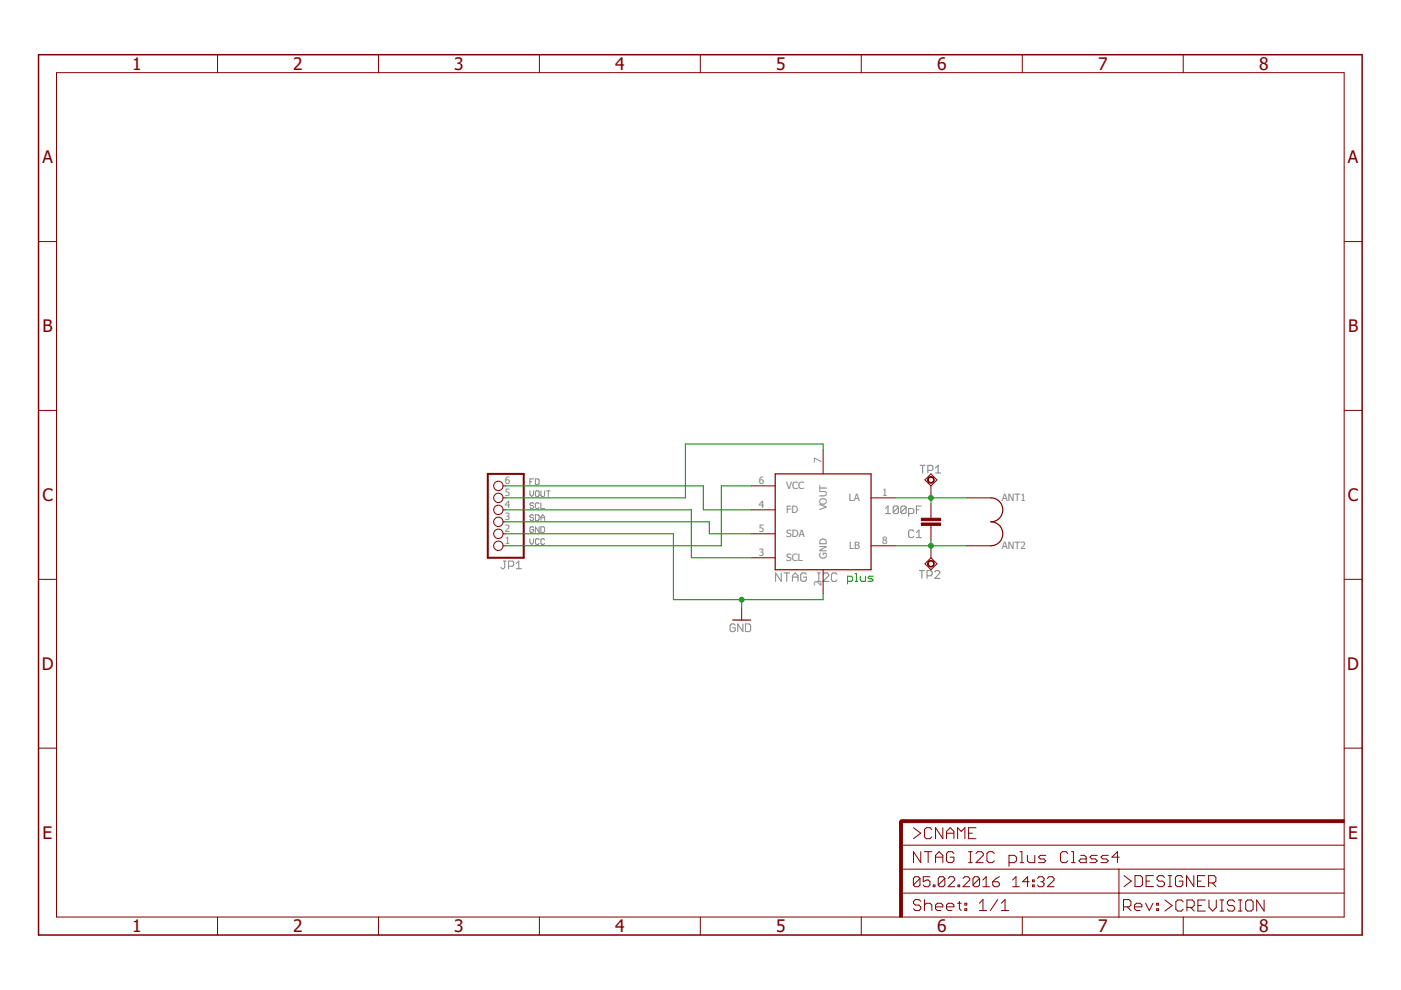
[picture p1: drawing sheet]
<?xml version="1.0" encoding="utf-8"?>
<!DOCTYPE eagle SYSTEM "eagle.dtd">
<!--
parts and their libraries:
SparkFun-Aesthetics: Licensing: Creative Commons ShareAlike 4.0 International - https://creativecommons.org/licenses/by-sa/4.0
-->
<eagle version="7.4.0">
<drawing>
<settings>
<setting alwaysvectorfont="no"/>
<setting verticaltext="up"/>
</settings>
<grid distance="0.1" unitdist="inch" unit="inch" style="lines" multiple="1" display="no" altdistance="0.01" altunitdist="inch" altunit="inch"/>
<schematic xreflabel="%F%N/%S.%C%R" xrefpart="/%S.%C%R">
<libraries>
<library name="pinhead (2)">
<symbols>
<symbol name="PINHD6">
<wire x1="-6.35" y1="-7.62" x2="1.27" y2="-7.62" width="0.4064" layer="94"/>
<wire x1="1.27" y1="-7.62" x2="1.27" y2="10.16" width="0.4064" layer="94"/>
<wire x1="1.27" y1="10.16" x2="-6.35" y2="10.16" width="0.4064" layer="94"/>
<wire x1="-6.35" y1="10.16" x2="-6.35" y2="-7.62" width="0.4064" layer="94"/>
<text x="-6.35" y="10.795" size="1.778" layer="95">&gt;NAME</text>
<text x="-6.35" y="-10.16" size="1.778" layer="96">&gt;VALUE</text>
<pin name="1" x="-2.54" y="7.62" visible="pad" length="short" direction="pas" function="dot"/>
<pin name="2" x="-2.54" y="5.08" visible="pad" length="short" direction="pas" function="dot"/>
<pin name="3" x="-2.54" y="2.54" visible="pad" length="short" direction="pas" function="dot"/>
<pin name="4" x="-2.54" y="0" visible="pad" length="short" direction="pas" function="dot"/>
<pin name="5" x="-2.54" y="-2.54" visible="pad" length="short" direction="pas" function="dot"/>
<pin name="6" x="-2.54" y="-5.08" visible="pad" length="short" direction="pas" function="dot"/>
</symbol>
</symbols>
<devicesets>
<deviceset name="PINHD-1X6" prefix="JP" uservalue="yes">
<gates>
<gate name="A" symbol="PINHD6" x="0" y="-2.54"/>
</gates>
<devices>
<device name="" package="1X06">
<connects>
<connect gate="A" pin="1" pad="1"/>
<connect gate="A" pin="2" pad="2"/>
<connect gate="A" pin="3" pad="3"/>
<connect gate="A" pin="4" pad="4"/>
<connect gate="A" pin="5" pad="5"/>
<connect gate="A" pin="6" pad="6"/>
</connects>
<technologies>
<technology name=""/>
</technologies>
</device>
<device name="/90" package="1X06/90">
<connects>
<connect gate="A" pin="1" pad="1"/>
<connect gate="A" pin="2" pad="2"/>
<connect gate="A" pin="3" pad="3"/>
<connect gate="A" pin="4" pad="4"/>
<connect gate="A" pin="5" pad="5"/>
<connect gate="A" pin="6" pad="6"/>
</connects>
<technologies>
<technology name=""/>
</technologies>
</device>
</devices>
</deviceset>
</devicesets>
</library>
<library name="rcl">
<symbols>
<symbol name="C-EU">
<wire x1="0" y1="0" x2="0" y2="-0.508" width="0.1524" layer="94"/>
<wire x1="0" y1="-2.54" x2="0" y2="-2.032" width="0.1524" layer="94"/>
<text x="1.524" y="0.381" size="1.778" layer="95">&gt;NAME</text>
<text x="1.524" y="-4.699" size="1.778" layer="96">&gt;VALUE</text>
<rectangle x1="-2.032" y1="-2.032" x2="2.032" y2="-1.524" layer="94"/>
<rectangle x1="-2.032" y1="-1.016" x2="2.032" y2="-0.508" layer="94"/>
<pin name="1" x="0" y="2.54" visible="off" length="short" direction="pas" swaplevel="1" rot="R270"/>
<pin name="2" x="0" y="-5.08" visible="off" length="short" direction="pas" swaplevel="1" rot="R90"/>
</symbol>
</symbols>
<devicesets>
<deviceset name="C-EU" prefix="C" uservalue="yes">
<gates>
<gate name="G$1" symbol="C-EU" x="0" y="0"/>
</gates>
<devices>
<device name="C0402" package="C0402">
<connects>
<connect gate="G$1" pin="1" pad="1"/>
<connect gate="G$1" pin="2" pad="2"/>
</connects>
<technologies>
<technology name=""/>
</technologies>
</device>
<device name="C0504" package="C0504">
<connects>
<connect gate="G$1" pin="1" pad="1"/>
<connect gate="G$1" pin="2" pad="2"/>
</connects>
<technologies>
<technology name=""/>
</technologies>
</device>
<device name="C0603" package="C0603">
<connects>
<connect gate="G$1" pin="1" pad="1"/>
<connect gate="G$1" pin="2" pad="2"/>
</connects>
<technologies>
<technology name=""/>
</technologies>
</device>
<device name="C0805" package="C0805">
<connects>
<connect gate="G$1" pin="1" pad="1"/>
<connect gate="G$1" pin="2" pad="2"/>
</connects>
<technologies>
<technology name=""/>
</technologies>
</device>
<device name="C1206" package="C1206">
<connects>
<connect gate="G$1" pin="1" pad="1"/>
<connect gate="G$1" pin="2" pad="2"/>
</connects>
<technologies>
<technology name=""/>
</technologies>
</device>
<device name="C1210" package="C1210">
<connects>
<connect gate="G$1" pin="1" pad="1"/>
<connect gate="G$1" pin="2" pad="2"/>
</connects>
<technologies>
<technology name=""/>
</technologies>
</device>
<device name="C1310" package="C1310">
<connects>
<connect gate="G$1" pin="1" pad="1"/>
<connect gate="G$1" pin="2" pad="2"/>
</connects>
<technologies>
<technology name=""/>
</technologies>
</device>
<device name="C1608" package="C1608">
<connects>
<connect gate="G$1" pin="1" pad="1"/>
<connect gate="G$1" pin="2" pad="2"/>
</connects>
<technologies>
<technology name=""/>
</technologies>
</device>
<device name="C1812" package="C1812">
<connects>
<connect gate="G$1" pin="1" pad="1"/>
<connect gate="G$1" pin="2" pad="2"/>
</connects>
<technologies>
<technology name=""/>
</technologies>
</device>
<device name="C1825" package="C1825">
<connects>
<connect gate="G$1" pin="1" pad="1"/>
<connect gate="G$1" pin="2" pad="2"/>
</connects>
<technologies>
<technology name=""/>
</technologies>
</device>
<device name="C2012" package="C2012">
<connects>
<connect gate="G$1" pin="1" pad="1"/>
<connect gate="G$1" pin="2" pad="2"/>
</connects>
<technologies>
<technology name=""/>
</technologies>
</device>
<device name="C3216" package="C3216">
<connects>
<connect gate="G$1" pin="1" pad="1"/>
<connect gate="G$1" pin="2" pad="2"/>
</connects>
<technologies>
<technology name=""/>
</technologies>
</device>
<device name="C3225" package="C3225">
<connects>
<connect gate="G$1" pin="1" pad="1"/>
<connect gate="G$1" pin="2" pad="2"/>
</connects>
<technologies>
<technology name=""/>
</technologies>
</device>
<device name="C4532" package="C4532">
<connects>
<connect gate="G$1" pin="1" pad="1"/>
<connect gate="G$1" pin="2" pad="2"/>
</connects>
<technologies>
<technology name=""/>
</technologies>
</device>
<device name="C4564" package="C4564">
<connects>
<connect gate="G$1" pin="1" pad="1"/>
<connect gate="G$1" pin="2" pad="2"/>
</connects>
<technologies>
<technology name=""/>
</technologies>
</device>
<device name="025-024X044" package="C025-024X044">
<connects>
<connect gate="G$1" pin="1" pad="1"/>
<connect gate="G$1" pin="2" pad="2"/>
</connects>
<technologies>
<technology name=""/>
</technologies>
</device>
<device name="025-025X050" package="C025-025X050">
<connects>
<connect gate="G$1" pin="1" pad="1"/>
<connect gate="G$1" pin="2" pad="2"/>
</connects>
<technologies>
<technology name=""/>
</technologies>
</device>
<device name="025-030X050" package="C025-030X050">
<connects>
<connect gate="G$1" pin="1" pad="1"/>
<connect gate="G$1" pin="2" pad="2"/>
</connects>
<technologies>
<technology name=""/>
</technologies>
</device>
<device name="025-040X050" package="C025-040X050">
<connects>
<connect gate="G$1" pin="1" pad="1"/>
<connect gate="G$1" pin="2" pad="2"/>
</connects>
<technologies>
<technology name=""/>
</technologies>
</device>
<device name="025-050X050" package="C025-050X050">
<connects>
<connect gate="G$1" pin="1" pad="1"/>
<connect gate="G$1" pin="2" pad="2"/>
</connects>
<technologies>
<technology name=""/>
</technologies>
</device>
<device name="025-060X050" package="C025-060X050">
<connects>
<connect gate="G$1" pin="1" pad="1"/>
<connect gate="G$1" pin="2" pad="2"/>
</connects>
<technologies>
<technology name=""/>
</technologies>
</device>
<device name="C025_050-024X070" package="C025_050-024X070">
<connects>
<connect gate="G$1" pin="1" pad="1"/>
<connect gate="G$1" pin="2" pad="2"/>
</connects>
<technologies>
<technology name=""/>
</technologies>
</device>
<device name="025_050-025X075" package="C025_050-025X075">
<connects>
<connect gate="G$1" pin="1" pad="1"/>
<connect gate="G$1" pin="2" pad="2"/>
</connects>
<technologies>
<technology name=""/>
</technologies>
</device>
<device name="025_050-035X075" package="C025_050-035X075">
<connects>
<connect gate="G$1" pin="1" pad="1"/>
<connect gate="G$1" pin="2" pad="2"/>
</connects>
<technologies>
<technology name=""/>
</technologies>
</device>
<device name="025_050-045X075" package="C025_050-045X075">
<connects>
<connect gate="G$1" pin="1" pad="1"/>
<connect gate="G$1" pin="2" pad="2"/>
</connects>
<technologies>
<technology name=""/>
</technologies>
</device>
<device name="025_050-055X075" package="C025_050-055X075">
<connects>
<connect gate="G$1" pin="1" pad="1"/>
<connect gate="G$1" pin="2" pad="2"/>
</connects>
<technologies>
<technology name=""/>
</technologies>
</device>
<device name="050-024X044" package="C050-024X044">
<connects>
<connect gate="G$1" pin="1" pad="1"/>
<connect gate="G$1" pin="2" pad="2"/>
</connects>
<technologies>
<technology name=""/>
</technologies>
</device>
<device name="050-025X075" package="C050-025X075">
<connects>
<connect gate="G$1" pin="1" pad="1"/>
<connect gate="G$1" pin="2" pad="2"/>
</connects>
<technologies>
<technology name=""/>
</technologies>
</device>
<device name="050-045X075" package="C050-045X075">
<connects>
<connect gate="G$1" pin="1" pad="1"/>
<connect gate="G$1" pin="2" pad="2"/>
</connects>
<technologies>
<technology name=""/>
</technologies>
</device>
<device name="050-030X075" package="C050-030X075">
<connects>
<connect gate="G$1" pin="1" pad="1"/>
<connect gate="G$1" pin="2" pad="2"/>
</connects>
<technologies>
<technology name=""/>
</technologies>
</device>
<device name="050-050X075" package="C050-050X075">
<connects>
<connect gate="G$1" pin="1" pad="1"/>
<connect gate="G$1" pin="2" pad="2"/>
</connects>
<technologies>
<technology name=""/>
</technologies>
</device>
<device name="050-055X075" package="C050-055X075">
<connects>
<connect gate="G$1" pin="1" pad="1"/>
<connect gate="G$1" pin="2" pad="2"/>
</connects>
<technologies>
<technology name=""/>
</technologies>
</device>
<device name="050-075X075" package="C050-075X075">
<connects>
<connect gate="G$1" pin="1" pad="1"/>
<connect gate="G$1" pin="2" pad="2"/>
</connects>
<technologies>
<technology name=""/>
</technologies>
</device>
<device name="050H075X075" package="C050H075X075">
<connects>
<connect gate="G$1" pin="1" pad="1"/>
<connect gate="G$1" pin="2" pad="2"/>
</connects>
<technologies>
<technology name=""/>
</technologies>
</device>
<device name="075-032X103" package="C075-032X103">
<connects>
<connect gate="G$1" pin="1" pad="1"/>
<connect gate="G$1" pin="2" pad="2"/>
</connects>
<technologies>
<technology name=""/>
</technologies>
</device>
<device name="075-042X103" package="C075-042X103">
<connects>
<connect gate="G$1" pin="1" pad="1"/>
<connect gate="G$1" pin="2" pad="2"/>
</connects>
<technologies>
<technology name=""/>
</technologies>
</device>
<device name="075-052X106" package="C075-052X106">
<connects>
<connect gate="G$1" pin="1" pad="1"/>
<connect gate="G$1" pin="2" pad="2"/>
</connects>
<technologies>
<technology name=""/>
</technologies>
</device>
<device name="102-043X133" package="C102-043X133">
<connects>
<connect gate="G$1" pin="1" pad="1"/>
<connect gate="G$1" pin="2" pad="2"/>
</connects>
<technologies>
<technology name=""/>
</technologies>
</device>
<device name="102-054X133" package="C102-054X133">
<connects>
<connect gate="G$1" pin="1" pad="1"/>
<connect gate="G$1" pin="2" pad="2"/>
</connects>
<technologies>
<technology name=""/>
</technologies>
</device>
<device name="102-064X133" package="C102-064X133">
<connects>
<connect gate="G$1" pin="1" pad="1"/>
<connect gate="G$1" pin="2" pad="2"/>
</connects>
<technologies>
<technology name=""/>
</technologies>
</device>
<device name="102_152-062X184" package="C102_152-062X184">
<connects>
<connect gate="G$1" pin="1" pad="1"/>
<connect gate="G$1" pin="2" pad="2"/>
</connects>
<technologies>
<technology name=""/>
</technologies>
</device>
<device name="150-054X183" package="C150-054X183">
<connects>
<connect gate="G$1" pin="1" pad="1"/>
<connect gate="G$1" pin="2" pad="2"/>
</connects>
<technologies>
<technology name=""/>
</technologies>
</device>
<device name="150-064X183" package="C150-064X183">
<connects>
<connect gate="G$1" pin="1" pad="1"/>
<connect gate="G$1" pin="2" pad="2"/>
</connects>
<technologies>
<technology name=""/>
</technologies>
</device>
<device name="150-072X183" package="C150-072X183">
<connects>
<connect gate="G$1" pin="1" pad="1"/>
<connect gate="G$1" pin="2" pad="2"/>
</connects>
<technologies>
<technology name=""/>
</technologies>
</device>
<device name="150-084X183" package="C150-084X183">
<connects>
<connect gate="G$1" pin="1" pad="1"/>
<connect gate="G$1" pin="2" pad="2"/>
</connects>
<technologies>
<technology name=""/>
</technologies>
</device>
<device name="150-091X182" package="C150-091X182">
<connects>
<connect gate="G$1" pin="1" pad="1"/>
<connect gate="G$1" pin="2" pad="2"/>
</connects>
<technologies>
<technology name=""/>
</technologies>
</device>
<device name="225-062X268" package="C225-062X268">
<connects>
<connect gate="G$1" pin="1" pad="1"/>
<connect gate="G$1" pin="2" pad="2"/>
</connects>
<technologies>
<technology name=""/>
</technologies>
</device>
<device name="225-074X268" package="C225-074X268">
<connects>
<connect gate="G$1" pin="1" pad="1"/>
<connect gate="G$1" pin="2" pad="2"/>
</connects>
<technologies>
<technology name=""/>
</technologies>
</device>
<device name="225-087X268" package="C225-087X268">
<connects>
<connect gate="G$1" pin="1" pad="1"/>
<connect gate="G$1" pin="2" pad="2"/>
</connects>
<technologies>
<technology name=""/>
</technologies>
</device>
<device name="225-108X268" package="C225-108X268">
<connects>
<connect gate="G$1" pin="1" pad="1"/>
<connect gate="G$1" pin="2" pad="2"/>
</connects>
<technologies>
<technology name=""/>
</technologies>
</device>
<device name="225-113X268" package="C225-113X268">
<connects>
<connect gate="G$1" pin="1" pad="1"/>
<connect gate="G$1" pin="2" pad="2"/>
</connects>
<technologies>
<technology name=""/>
</technologies>
</device>
<device name="275-093X316" package="C275-093X316">
<connects>
<connect gate="G$1" pin="1" pad="1"/>
<connect gate="G$1" pin="2" pad="2"/>
</connects>
<technologies>
<technology name=""/>
</technologies>
</device>
<device name="275-113X316" package="C275-113X316">
<connects>
<connect gate="G$1" pin="1" pad="1"/>
<connect gate="G$1" pin="2" pad="2"/>
</connects>
<technologies>
<technology name=""/>
</technologies>
</device>
<device name="275-134X316" package="C275-134X316">
<connects>
<connect gate="G$1" pin="1" pad="1"/>
<connect gate="G$1" pin="2" pad="2"/>
</connects>
<technologies>
<technology name=""/>
</technologies>
</device>
<device name="275-205X316" package="C275-205X316">
<connects>
<connect gate="G$1" pin="1" pad="1"/>
<connect gate="G$1" pin="2" pad="2"/>
</connects>
<technologies>
<technology name=""/>
</technologies>
</device>
<device name="325-137X374" package="C325-137X374">
<connects>
<connect gate="G$1" pin="1" pad="1"/>
<connect gate="G$1" pin="2" pad="2"/>
</connects>
<technologies>
<technology name=""/>
</technologies>
</device>
<device name="325-162X374" package="C325-162X374">
<connects>
<connect gate="G$1" pin="1" pad="1"/>
<connect gate="G$1" pin="2" pad="2"/>
</connects>
<technologies>
<technology name=""/>
</technologies>
</device>
<device name="325-182X374" package="C325-182X374">
<connects>
<connect gate="G$1" pin="1" pad="1"/>
<connect gate="G$1" pin="2" pad="2"/>
</connects>
<technologies>
<technology name=""/>
</technologies>
</device>
<device name="375-192X418" package="C375-192X418">
<connects>
<connect gate="G$1" pin="1" pad="1"/>
<connect gate="G$1" pin="2" pad="2"/>
</connects>
<technologies>
<technology name=""/>
</technologies>
</device>
<device name="375-203X418" package="C375-203X418">
<connects>
<connect gate="G$1" pin="1" pad="1"/>
<connect gate="G$1" pin="2" pad="2"/>
</connects>
<technologies>
<technology name=""/>
</technologies>
</device>
<device name="050-035X075" package="C050-035X075">
<connects>
<connect gate="G$1" pin="1" pad="1"/>
<connect gate="G$1" pin="2" pad="2"/>
</connects>
<technologies>
<technology name=""/>
</technologies>
</device>
<device name="375-155X418" package="C375-155X418">
<connects>
<connect gate="G$1" pin="1" pad="1"/>
<connect gate="G$1" pin="2" pad="2"/>
</connects>
<technologies>
<technology name=""/>
</technologies>
</device>
<device name="075-063X106" package="C075-063X106">
<connects>
<connect gate="G$1" pin="1" pad="1"/>
<connect gate="G$1" pin="2" pad="2"/>
</connects>
<technologies>
<technology name=""/>
</technologies>
</device>
<device name="275-154X316" package="C275-154X316">
<connects>
<connect gate="G$1" pin="1" pad="1"/>
<connect gate="G$1" pin="2" pad="2"/>
</connects>
<technologies>
<technology name=""/>
</technologies>
</device>
<device name="275-173X316" package="C275-173X316">
<connects>
<connect gate="G$1" pin="1" pad="1"/>
<connect gate="G$1" pin="2" pad="2"/>
</connects>
<technologies>
<technology name=""/>
</technologies>
</device>
<device name="C0402K" package="C0402K">
<connects>
<connect gate="G$1" pin="1" pad="1"/>
<connect gate="G$1" pin="2" pad="2"/>
</connects>
<technologies>
<technology name=""/>
</technologies>
</device>
<device name="C0603K" package="C0603K">
<connects>
<connect gate="G$1" pin="1" pad="1"/>
<connect gate="G$1" pin="2" pad="2"/>
</connects>
<technologies>
<technology name=""/>
</technologies>
</device>
<device name="C0805K" package="C0805K">
<connects>
<connect gate="G$1" pin="1" pad="1"/>
<connect gate="G$1" pin="2" pad="2"/>
</connects>
<technologies>
<technology name=""/>
</technologies>
</device>
<device name="C1206K" package="C1206K">
<connects>
<connect gate="G$1" pin="1" pad="1"/>
<connect gate="G$1" pin="2" pad="2"/>
</connects>
<technologies>
<technology name=""/>
</technologies>
</device>
<device name="C1210K" package="C1210K">
<connects>
<connect gate="G$1" pin="1" pad="1"/>
<connect gate="G$1" pin="2" pad="2"/>
</connects>
<technologies>
<technology name=""/>
</technologies>
</device>
<device name="C1812K" package="C1812K">
<connects>
<connect gate="G$1" pin="1" pad="1"/>
<connect gate="G$1" pin="2" pad="2"/>
</connects>
<technologies>
<technology name=""/>
</technologies>
</device>
<device name="C1825K" package="C1825K">
<connects>
<connect gate="G$1" pin="1" pad="1"/>
<connect gate="G$1" pin="2" pad="2"/>
</connects>
<technologies>
<technology name=""/>
</technologies>
</device>
<device name="C2220K" package="C2220K">
<connects>
<connect gate="G$1" pin="1" pad="1"/>
<connect gate="G$1" pin="2" pad="2"/>
</connects>
<technologies>
<technology name=""/>
</technologies>
</device>
<device name="C2225K" package="C2225K">
<connects>
<connect gate="G$1" pin="1" pad="1"/>
<connect gate="G$1" pin="2" pad="2"/>
</connects>
<technologies>
<technology name=""/>
</technologies>
</device>
<device name="HPC0201" package="HPC0201">
<connects>
<connect gate="G$1" pin="1" pad="1"/>
<connect gate="G$1" pin="2" pad="2"/>
</connects>
<technologies>
<technology name=""/>
</technologies>
</device>
<device name="C0201" package="C0201">
<connects>
<connect gate="G$1" pin="1" pad="1"/>
<connect gate="G$1" pin="2" pad="2"/>
</connects>
<technologies>
<technology name=""/>
</technologies>
</device>
<device name="C1808" package="C1808">
<connects>
<connect gate="G$1" pin="1" pad="1"/>
<connect gate="G$1" pin="2" pad="2"/>
</connects>
<technologies>
<technology name=""/>
</technologies>
</device>
<device name="C3640" package="C3640">
<connects>
<connect gate="G$1" pin="1" pad="1"/>
<connect gate="G$1" pin="2" pad="2"/>
</connects>
<technologies>
<technology name=""/>
</technologies>
</device>
<device name="01005" package="C01005">
<connects>
<connect gate="G$1" pin="1" pad="1"/>
<connect gate="G$1" pin="2" pad="2"/>
</connects>
<technologies>
<technology name=""/>
</technologies>
</device>
</devices>
</deviceset>
</devicesets>
</library>
<library name="supply1">
<symbols>
<symbol name="GND">
<wire x1="-1.905" y1="0" x2="1.905" y2="0" width="0.254" layer="94"/>
<text x="-2.54" y="-2.54" size="1.778" layer="96">&gt;VALUE</text>
<pin name="GND" x="0" y="2.54" visible="off" length="short" direction="sup" rot="R270"/>
</symbol>
</symbols>
<devicesets>
<deviceset name="GND" prefix="GND">
<gates>
<gate name="1" symbol="GND" x="0" y="0"/>
</gates>
<devices>
<device name="">
<technologies>
<technology name=""/>
</technologies>
</device>
</devices>
</deviceset>
</devicesets>
</library>
<library name="NTAG_I2C">
<symbols>
<symbol name="NTAG_I2C">
<wire x1="-12.7" y1="10.16" x2="-12.7" y2="-10.16" width="0.254" layer="94"/>
<wire x1="-12.7" y1="-10.16" x2="7.62" y2="-10.16" width="0.254" layer="94"/>
<wire x1="7.62" y1="-10.16" x2="7.62" y2="10.16" width="0.254" layer="94"/>
<wire x1="7.62" y1="10.16" x2="-12.7" y2="10.16" width="0.254" layer="94"/>
<pin name="FD" x="-17.78" y="2.54" length="middle"/>
<pin name="LA" x="12.7" y="5.08" length="middle" rot="R180"/>
<pin name="LB" x="12.7" y="-5.08" length="middle" rot="R180"/>
<pin name="SCL" x="-17.78" y="-7.62" length="middle"/>
<pin name="SDA" x="-17.78" y="-2.54" length="middle"/>
<pin name="VCC" x="-17.78" y="7.62" length="middle"/>
<pin name="VOUT" x="-2.54" y="15.24" length="middle" rot="R270"/>
<pin name="GND" x="-2.54" y="-15.24" length="middle" rot="R90"/>
<text x="-12.7" y="-12.7" size="1.9304" layer="95">NTAG I2C</text>
</symbol>
</symbols>
<devicesets>
<deviceset name="NTAG_I2C" uservalue="yes">
<gates>
<gate name="G$1" symbol="NTAG_I2C" x="2.54" y="0"/>
</gates>
<devices>
<device name="XQFN8" package="SOT902-3">
<connects>
<connect gate="G$1" pin="FD" pad="4"/>
<connect gate="G$1" pin="GND" pad="2"/>
<connect gate="G$1" pin="LA" pad="1"/>
<connect gate="G$1" pin="LB" pad="8"/>
<connect gate="G$1" pin="SCL" pad="3"/>
<connect gate="G$1" pin="SDA" pad="5"/>
<connect gate="G$1" pin="VCC" pad="6"/>
<connect gate="G$1" pin="VOUT" pad="7"/>
</connects>
<technologies>
<technology name=""/>
</technologies>
</device>
<device name="TSSOP8" package="SOT505-1">
<connects>
<connect gate="G$1" pin="FD" pad="4"/>
<connect gate="G$1" pin="GND" pad="2"/>
<connect gate="G$1" pin="LA" pad="1"/>
<connect gate="G$1" pin="LB" pad="8"/>
<connect gate="G$1" pin="SCL" pad="3"/>
<connect gate="G$1" pin="SDA" pad="5"/>
<connect gate="G$1" pin="VCC" pad="6"/>
<connect gate="G$1" pin="VOUT" pad="7"/>
</connects>
<technologies>
<technology name=""/>
</technologies>
</device>
</devices>
</deviceset>
</devicesets>
</library>
<library name="NTAG_Antennas">
<symbols>
<symbol name="L_ENERGY-HARV.">
<wire x1="0" y1="5.08" x2="0" y2="0" width="0.254" layer="94" curve="-180"/>
<wire x1="0" y1="0" x2="0" y2="-5.08" width="0.254" layer="94" curve="-180"/>
<pin name="ANT1" x="-5.08" y="5.08" visible="pin" length="middle"/>
<pin name="ANT2" x="-5.08" y="-5.08" visible="pin" length="middle"/>
</symbol>
</symbols>
<devicesets>
<deviceset name="ENERGY-HARVESTING_3-TURNS">
<gates>
<gate name="G$1" symbol="L_ENERGY-HARV." x="0" y="0"/>
</gates>
<devices>
<device name="54X27_3TURN_THICK" package="54X27_3TURNS">
<connects>
<connect gate="G$1" pin="ANT1" pad="ANT1"/>
<connect gate="G$1" pin="ANT2" pad="ANT2"/>
</connects>
<technologies>
<technology name=""/>
</technologies>
</device>
<device name="54X27_3TURN_THIN" package="54X27_3TURNS_THIN">
<connects>
<connect gate="G$1" pin="ANT1" pad="ANT1"/>
<connect gate="G$1" pin="ANT2" pad="ANT2"/>
</connects>
<technologies>
<technology name=""/>
</technologies>
</device>
</devices>
</deviceset>
</devicesets>
</library>
<library name="testpad">
<symbols>
<symbol name="PPAD">
<wire x1="0" y1="-2.54" x2="1.27" y2="-1.27" width="0.1524" layer="94"/>
<wire x1="1.27" y1="-1.27" x2="0" y2="0" width="0.1524" layer="94"/>
<wire x1="0" y1="0" x2="-1.27" y2="-1.27" width="0.1524" layer="94"/>
<wire x1="-1.27" y1="-1.27" x2="0" y2="-2.54" width="0.1524" layer="94"/>
<circle x="0" y="-1.27" radius="0.635" width="0.1524" layer="94"/>
<text x="-2.54" y="-4.445" size="1.778" layer="95">&gt;NAME</text>
<text x="2.54" y="-1.27" size="1.778" layer="97">&gt;TP_SIGNAL_NAME</text>
<pin name="TP" x="0" y="2.54" visible="off" length="short" direction="in" rot="R270"/>
</symbol>
</symbols>
<devicesets>
<deviceset name="TPSQ" prefix="TP">
<gates>
<gate name="G$1" symbol="PPAD" x="0" y="0"/>
</gates>
<devices>
<device name="B1,27" package="B1,27">
<connects>
<connect gate="G$1" pin="TP" pad="TP"/>
</connects>
<technologies>
<technology name="">
<attribute name="TP_SIGNAL_NAME" value="" constant="no"/>
</technology>
</technologies>
</device>
<device name="B2,54" package="B2,54">
<connects>
<connect gate="G$1" pin="TP" pad="TP"/>
</connects>
<technologies>
<technology name="">
<attribute name="TP_SIGNAL_NAME" value="" constant="no"/>
</technology>
</technologies>
</device>
<device name="PAD1-13" package="P1-13">
<connects>
<connect gate="G$1" pin="TP" pad="TP"/>
</connects>
<technologies>
<technology name="">
<attribute name="TP_SIGNAL_NAME" value="" constant="no"/>
</technology>
</technologies>
</device>
<device name="PAD1-13Y" package="P1-13Y">
<connects>
<connect gate="G$1" pin="TP" pad="TP"/>
</connects>
<technologies>
<technology name="">
<attribute name="TP_SIGNAL_NAME" value="" constant="no"/>
</technology>
</technologies>
</device>
<device name="PAD1-17" package="P1-17">
<connects>
<connect gate="G$1" pin="TP" pad="TP"/>
</connects>
<technologies>
<technology name="">
<attribute name="TP_SIGNAL_NAME" value="" constant="no"/>
</technology>
</technologies>
</device>
<device name="PAD1-17Y" package="P1-17Y">
<connects>
<connect gate="G$1" pin="TP" pad="TP"/>
</connects>
<technologies>
<technology name="">
<attribute name="TP_SIGNAL_NAME" value="" constant="no"/>
</technology>
</technologies>
</device>
<device name="PAD1-20" package="P1-20">
<connects>
<connect gate="G$1" pin="TP" pad="TP"/>
</connects>
<technologies>
<technology name="">
<attribute name="TP_SIGNAL_NAME" value="" constant="no"/>
</technology>
</technologies>
</device>
<device name="PAD1-20Y" package="P1-20Y">
<connects>
<connect gate="G$1" pin="TP" pad="TP"/>
</connects>
<technologies>
<technology name="">
<attribute name="TP_SIGNAL_NAME" value="" constant="no"/>
</technology>
</technologies>
</device>
<device name="TP06R" package="TP06R">
<connects>
<connect gate="G$1" pin="TP" pad="TP"/>
</connects>
<technologies>
<technology name="">
<attribute name="TP_SIGNAL_NAME" value="" constant="no"/>
</technology>
</technologies>
</device>
<device name="TP06SQ" package="TP06SQ">
<connects>
<connect gate="G$1" pin="TP" pad="TP"/>
</connects>
<technologies>
<technology name="">
<attribute name="TP_SIGNAL_NAME" value="" constant="no"/>
</technology>
</technologies>
</device>
<device name="TP07R" package="TP07R">
<connects>
<connect gate="G$1" pin="TP" pad="TP"/>
</connects>
<technologies>
<technology name="">
<attribute name="TP_SIGNAL_NAME" value="" constant="no"/>
</technology>
</technologies>
</device>
<device name="TP07SQ" package="TP07SQ">
<connects>
<connect gate="G$1" pin="TP" pad="TP"/>
</connects>
<technologies>
<technology name="">
<attribute name="TP_SIGNAL_NAME" value="" constant="no"/>
</technology>
</technologies>
</device>
<device name="TP08R" package="TP08R">
<connects>
<connect gate="G$1" pin="TP" pad="TP"/>
</connects>
<technologies>
<technology name="">
<attribute name="TP_SIGNAL_NAME" value="" constant="no"/>
</technology>
</technologies>
</device>
<device name="TP08SQ" package="TP08SQ">
<connects>
<connect gate="G$1" pin="TP" pad="TP"/>
</connects>
<technologies>
<technology name="">
<attribute name="TP_SIGNAL_NAME" value="" constant="no"/>
</technology>
</technologies>
</device>
<device name="TP09R" package="TP09R">
<connects>
<connect gate="G$1" pin="TP" pad="TP"/>
</connects>
<technologies>
<technology name="">
<attribute name="TP_SIGNAL_NAME" value="" constant="no"/>
</technology>
</technologies>
</device>
<device name="TP09SQ" package="TP09SQ">
<connects>
<connect gate="G$1" pin="TP" pad="TP"/>
</connects>
<technologies>
<technology name="">
<attribute name="TP_SIGNAL_NAME" value="" constant="no"/>
</technology>
</technologies>
</device>
<device name="TP10R" package="TP10R">
<connects>
<connect gate="G$1" pin="TP" pad="TP"/>
</connects>
<technologies>
<technology name="">
<attribute name="TP_SIGNAL_NAME" value="" constant="no"/>
</technology>
</technologies>
</device>
<device name="TP10SQ" package="TP10SQ">
<connects>
<connect gate="G$1" pin="TP" pad="TP"/>
</connects>
<technologies>
<technology name="">
<attribute name="TP_SIGNAL_NAME" value="" constant="no"/>
</technology>
</technologies>
</device>
<device name="TP11R" package="TP11R">
<connects>
<connect gate="G$1" pin="TP" pad="TP"/>
</connects>
<technologies>
<technology name="">
<attribute name="TP_SIGNAL_NAME" value="" constant="no"/>
</technology>
</technologies>
</device>
<device name="TP11SQ" package="TP11SQ">
<connects>
<connect gate="G$1" pin="TP" pad="TP"/>
</connects>
<technologies>
<technology name="">
<attribute name="TP_SIGNAL_NAME" value="" constant="no"/>
</technology>
</technologies>
</device>
<device name="TP12SQ" package="TP12SQ">
<connects>
<connect gate="G$1" pin="TP" pad="TP"/>
</connects>
<technologies>
<technology name="">
<attribute name="TP_SIGNAL_NAME" value="" constant="no"/>
</technology>
</technologies>
</device>
<device name="TP12R" package="TP12R">
<connects>
<connect gate="G$1" pin="TP" pad="TP"/>
</connects>
<technologies>
<technology name="">
<attribute name="TP_SIGNAL_NAME" value="" constant="no"/>
</technology>
</technologies>
</device>
<device name="TP13R" package="TP13R">
<connects>
<connect gate="G$1" pin="TP" pad="TP"/>
</connects>
<technologies>
<technology name="">
<attribute name="TP_SIGNAL_NAME" value="" constant="no"/>
</technology>
</technologies>
</device>
<device name="TP14R" package="TP14R">
<connects>
<connect gate="G$1" pin="TP" pad="TP"/>
</connects>
<technologies>
<technology name="">
<attribute name="TP_SIGNAL_NAME" value="" constant="no"/>
</technology>
</technologies>
</device>
<device name="TP15R" package="TP15R">
<connects>
<connect gate="G$1" pin="TP" pad="TP"/>
</connects>
<technologies>
<technology name="">
<attribute name="TP_SIGNAL_NAME" value="" constant="no"/>
</technology>
</technologies>
</device>
<device name="TP16R" package="TP16R">
<connects>
<connect gate="G$1" pin="TP" pad="TP"/>
</connects>
<technologies>
<technology name="">
<attribute name="TP_SIGNAL_NAME" value="" constant="no"/>
</technology>
</technologies>
</device>
<device name="TP17R" package="TP17R">
<connects>
<connect gate="G$1" pin="TP" pad="TP"/>
</connects>
<technologies>
<technology name="">
<attribute name="TP_SIGNAL_NAME" value="" constant="no"/>
</technology>
</technologies>
</device>
<device name="TP18R" package="TP18R">
<connects>
<connect gate="G$1" pin="TP" pad="TP"/>
</connects>
<technologies>
<technology name="">
<attribute name="TP_SIGNAL_NAME" value="" constant="no"/>
</technology>
</technologies>
</device>
<device name="TP19R" package="TP19R">
<connects>
<connect gate="G$1" pin="TP" pad="TP"/>
</connects>
<technologies>
<technology name="">
<attribute name="TP_SIGNAL_NAME" value="" constant="no"/>
</technology>
</technologies>
</device>
<device name="TP20R" package="TP20R">
<connects>
<connect gate="G$1" pin="TP" pad="TP"/>
</connects>
<technologies>
<technology name="">
<attribute name="TP_SIGNAL_NAME" value="" constant="no"/>
</technology>
</technologies>
</device>
<device name="TP13SQ" package="TP13SQ">
<connects>
<connect gate="G$1" pin="TP" pad="TP"/>
</connects>
<technologies>
<technology name="">
<attribute name="TP_SIGNAL_NAME" value="" constant="no"/>
</technology>
</technologies>
</device>
<device name="TP14SQ" package="TP14SQ">
<connects>
<connect gate="G$1" pin="TP" pad="TP"/>
</connects>
<technologies>
<technology name="">
<attribute name="TP_SIGNAL_NAME" value="" constant="no"/>
</technology>
</technologies>
</device>
<device name="TP15SQ" package="TP15SQ">
<connects>
<connect gate="G$1" pin="TP" pad="TP"/>
</connects>
<technologies>
<technology name="">
<attribute name="TP_SIGNAL_NAME" value="" constant="no"/>
</technology>
</technologies>
</device>
<device name="TP16SQ" package="TP16SQ">
<connects>
<connect gate="G$1" pin="TP" pad="TP"/>
</connects>
<technologies>
<technology name="">
<attribute name="TP_SIGNAL_NAME" value="" constant="no"/>
</technology>
</technologies>
</device>
<device name="TP17SQ" package="TP17SQ">
<connects>
<connect gate="G$1" pin="TP" pad="TP"/>
</connects>
<technologies>
<technology name="">
<attribute name="TP_SIGNAL_NAME" value="" constant="no"/>
</technology>
</technologies>
</device>
<device name="TP18SQ" package="TP18SQ">
<connects>
<connect gate="G$1" pin="TP" pad="TP"/>
</connects>
<technologies>
<technology name="">
<attribute name="TP_SIGNAL_NAME" value="" constant="no"/>
</technology>
</technologies>
</device>
<device name="TP19SQ" package="TP19SQ">
<connects>
<connect gate="G$1" pin="TP" pad="TP"/>
</connects>
<technologies>
<technology name="">
<attribute name="TP_SIGNAL_NAME" value="" constant="no"/>
</technology>
</technologies>
</device>
<device name="TP20SQ" package="TP20SQ">
<connects>
<connect gate="G$1" pin="TP" pad="TP"/>
</connects>
<technologies>
<technology name="">
<attribute name="TP_SIGNAL_NAME" value="" constant="no"/>
</technology>
</technologies>
</device>
</devices>
</deviceset>
</devicesets>
</library>
<library name="SparkFun-Aesthetics">
<symbols>
<symbol name="FR-A4L">
<rectangle x1="178.7652" y1="0" x2="179.3748" y2="20.32" layer="94"/>
<rectangle x1="225.7552" y1="-26.67" x2="226.3648" y2="67.31" layer="94" rot="R90"/>
<wire x1="225.29" y1="-0.1" x2="225.29" y2="5.08" width="0.1016" layer="94"/>
<wire x1="225.29" y1="5.08" x2="273.05" y2="5.08" width="0.1016" layer="94"/>
<wire x1="225.29" y1="5.08" x2="179.07" y2="5.08" width="0.1016" layer="94"/>
<wire x1="179.07" y1="10.16" x2="225.29" y2="10.16" width="0.1016" layer="94"/>
<wire x1="225.29" y1="10.16" x2="273.05" y2="10.16" width="0.1016" layer="94"/>
<wire x1="179.07" y1="15.24" x2="273.05" y2="15.24" width="0.1016" layer="94"/>
<wire x1="225.29" y1="5.08" x2="225.29" y2="10.16" width="0.1016" layer="94"/>
<wire x1="179.07" y1="19.05" x2="179.07" y2="20.32" width="0.6096" layer="94"/>
<wire x1="179.07" y1="20.32" x2="180.34" y2="20.32" width="0.6096" layer="94"/>
<text x="181.61" y="11.43" size="2.54" layer="94" font="vector">&gt;DRAWING_NAME</text>
<text x="181.61" y="6.35" size="2.286" layer="94" font="vector">&gt;LAST_DATE_TIME</text>
<text x="195.58" y="1.27" size="2.54" layer="94" font="vector">&gt;SHEET</text>
<text x="181.61" y="1.27" size="2.54" layer="94" font="vector">Sheet:</text>
<text x="181.61" y="16.51" size="2.54" layer="94" font="vector">&gt;CNAME</text>
<text x="226.16" y="1.27" size="2.54" layer="94" font="vector">Rev:</text>
<text x="226.26" y="6.35" size="2.54" layer="94" font="vector">&gt;DESIGNER</text>
<text x="234.92" y="1.17" size="2.54" layer="94" font="vector">&gt;CREVISION</text>
<frame x1="-3.81" y1="-3.81" x2="276.86" y2="182.88" columns="8" rows="5" layer="94"/>
</symbol>
</symbols>
<devicesets>
<deviceset name="FRAME-A4L" prefix="FRAME">
<gates>
<gate name="G$1" symbol="FR-A4L" x="0" y="0"/>
</gates>
<devices>
<device name="">
<technologies>
<technology name=""/>
</technologies>
</device>
</devices>
</deviceset>
</devicesets>
</library>
</libraries>
<attributes>
</attributes>
<variantdefs>
</variantdefs>
<classes>
<class number="0" name="default" width="0" drill="0">
</class>
</classes>
<parts>
<part name="JP1" library="pinhead (2)" deviceset="PINHD-1X6" device="/90"/>
<part name="C1" library="rcl" deviceset="C-EU" device="C0402K" value="100pF"/>
<part name="GND1" library="supply1" deviceset="GND" device=""/>
<part name="U$3" library="NTAG_I2C" deviceset="NTAG_I2C" device="XQFN8"/>
<part name="U$1" library="NTAG_Antennas" deviceset="ENERGY-HARVESTING_3-TURNS" device="54X27_3TURN_THIN" value="ENERGY-HARVESTING_3-TURNS54X27_3TURN_THIN"/>
<part name="TP1" library="testpad" deviceset="TPSQ" device="PAD1-13" value="TPSQPAD1-13"/>
<part name="TP2" library="testpad" deviceset="TPSQ" device="PAD1-13" value="TPSQPAD1-13"/>
<part name="FRAME1" library="SparkFun-Aesthetics" deviceset="FRAME-A4L" device=""/>
</parts>
<sheets>
<sheet>
<plain>
<text x="-62.23" y="7.874" size="1.27" layer="97">FD</text>
<text x="-62.23" y="5.334" size="1.27" layer="97">VOUT</text>
<text x="-62.23" y="2.794" size="1.27" layer="97">SCL</text>
<text x="-62.23" y="0.254" size="1.27" layer="97">SDA</text>
<text x="-62.23" y="-2.286" size="1.27" layer="97">GND</text>
<text x="-62.23" y="-4.826" size="1.27" layer="97">VCC</text>
<text x="5.08" y="-12.7" size="1.778" layer="91">plus</text>
</plain>
<instances>
<instance part="JP1" gate="A" x="-69.85" y="2.54" rot="R180"/>
<instance part="C1" gate="G$1" x="22.86" y="-1.27" rot="R180"/>
<instance part="GND1" gate="1" x="-17.272" y="-20.828"/>
<instance part="U$3" gate="G$1" x="2.54" y="0"/>
<instance part="U$1" gate="G$1" x="35.56" y="0"/>
<instance part="TP1" gate="G$1" x="22.86" y="7.62" rot="R180"/>
<instance part="TP2" gate="G$1" x="22.86" y="-7.62"/>
<instance part="FRAME1" gate="G$1" x="-162.56" y="-83.82"/>
</instances>
<busses>
</busses>
<nets>
<net name="N$1" class="0">
<segment>
<wire x1="15.24" y1="5.08" x2="22.86" y2="5.08" width="0.1524" layer="91"/>
<wire x1="22.86" y1="5.08" x2="22.86" y2="3.81" width="0.1524" layer="91"/>
<wire x1="22.86" y1="5.08" x2="30.48" y2="5.08" width="0.1524" layer="91"/>
<junction x="22.86" y="5.08"/>
<pinref part="C1" gate="G$1" pin="2"/>
<pinref part="U$3" gate="G$1" pin="LA"/>
<pinref part="U$1" gate="G$1" pin="ANT1"/>
<pinref part="TP1" gate="G$1" pin="TP"/>
</segment>
</net>
<net name="N$2" class="0">
<segment>
<wire x1="15.24" y1="-5.08" x2="22.86" y2="-5.08" width="0.1524" layer="91"/>
<wire x1="22.86" y1="-5.08" x2="22.86" y2="-3.81" width="0.1524" layer="91"/>
<wire x1="22.86" y1="-5.08" x2="30.48" y2="-5.08" width="0.1524" layer="91"/>
<junction x="22.86" y="-5.08"/>
<pinref part="C1" gate="G$1" pin="1"/>
<pinref part="U$3" gate="G$1" pin="LB"/>
<pinref part="U$1" gate="G$1" pin="ANT2"/>
<pinref part="TP2" gate="G$1" pin="TP"/>
</segment>
</net>
<net name="N$3" class="0">
<segment>
<wire x1="-67.31" y1="-5.08" x2="-21.59" y2="-5.08" width="0.1524" layer="91"/>
<wire x1="-21.59" y1="-5.08" x2="-21.59" y2="7.62" width="0.1524" layer="91"/>
<wire x1="-21.59" y1="7.62" x2="-15.24" y2="7.62" width="0.1524" layer="91"/>
<pinref part="JP1" gate="A" pin="1"/>
<pinref part="U$3" gate="G$1" pin="VCC"/>
</segment>
</net>
<net name="N$5" class="0">
<segment>
<pinref part="JP1" gate="A" pin="3"/>
<pinref part="U$3" gate="G$1" pin="SDA"/>
<wire x1="-24.13" y1="0" x2="-67.31" y2="0" width="0.1524" layer="91"/>
<wire x1="-15.24" y1="-2.54" x2="-24.13" y2="-2.54" width="0.1524" layer="91"/>
<wire x1="-24.13" y1="-2.54" x2="-24.13" y2="0" width="0.1524" layer="91"/>
</segment>
</net>
<net name="N$6" class="0">
<segment>
<pinref part="JP1" gate="A" pin="4"/>
<wire x1="-27.94" y1="2.54" x2="-67.31" y2="2.54" width="0.1524" layer="91"/>
<wire x1="-27.94" y1="2.54" x2="-27.94" y2="-7.62" width="0.1524" layer="91"/>
<pinref part="U$3" gate="G$1" pin="SCL"/>
<wire x1="-27.94" y1="-7.62" x2="-15.24" y2="-7.62" width="0.1524" layer="91"/>
</segment>
</net>
<net name="N$7" class="0">
<segment>
<pinref part="JP1" gate="A" pin="6"/>
<wire x1="-67.31" y1="7.62" x2="-25.4" y2="7.62" width="0.1524" layer="91"/>
<wire x1="-25.4" y1="7.62" x2="-25.4" y2="2.54" width="0.1524" layer="91"/>
<pinref part="U$3" gate="G$1" pin="FD"/>
<wire x1="-25.4" y1="2.54" x2="-15.24" y2="2.54" width="0.1524" layer="91"/>
</segment>
</net>
<net name="N$8" class="0">
<segment>
<wire x1="-67.31" y1="5.08" x2="-29.21" y2="5.08" width="0.1524" layer="91"/>
<wire x1="-29.21" y1="5.08" x2="-29.21" y2="16.51" width="0.1524" layer="91"/>
<wire x1="-29.21" y1="16.51" x2="0" y2="16.51" width="0.1524" layer="91"/>
<wire x1="0" y1="16.51" x2="0" y2="15.24" width="0.1524" layer="91"/>
<pinref part="JP1" gate="A" pin="5"/>
<pinref part="U$3" gate="G$1" pin="VOUT"/>
</segment>
</net>
<net name="GND" class="0">
<segment>
<wire x1="-67.31" y1="-2.54" x2="-31.75" y2="-2.54" width="0.1524" layer="91"/>
<wire x1="-31.75" y1="-2.54" x2="-31.75" y2="-16.51" width="0.1524" layer="91"/>
<wire x1="-31.75" y1="-16.51" x2="-17.272" y2="-16.51" width="0.1524" layer="91"/>
<wire x1="-17.272" y1="-16.51" x2="0" y2="-16.51" width="0.1524" layer="91"/>
<wire x1="0" y1="-16.51" x2="0" y2="-15.24" width="0.1524" layer="91"/>
<wire x1="-17.272" y1="-18.288" x2="-17.272" y2="-16.51" width="0.1524" layer="91"/>
<junction x="-17.272" y="-16.51"/>
<pinref part="JP1" gate="A" pin="2"/>
<pinref part="GND1" gate="1" pin="GND"/>
<pinref part="U$3" gate="G$1" pin="GND"/>
</segment>
</net>
</nets>
</sheet>
</sheets>
</schematic>
</drawing>
</eagle>
